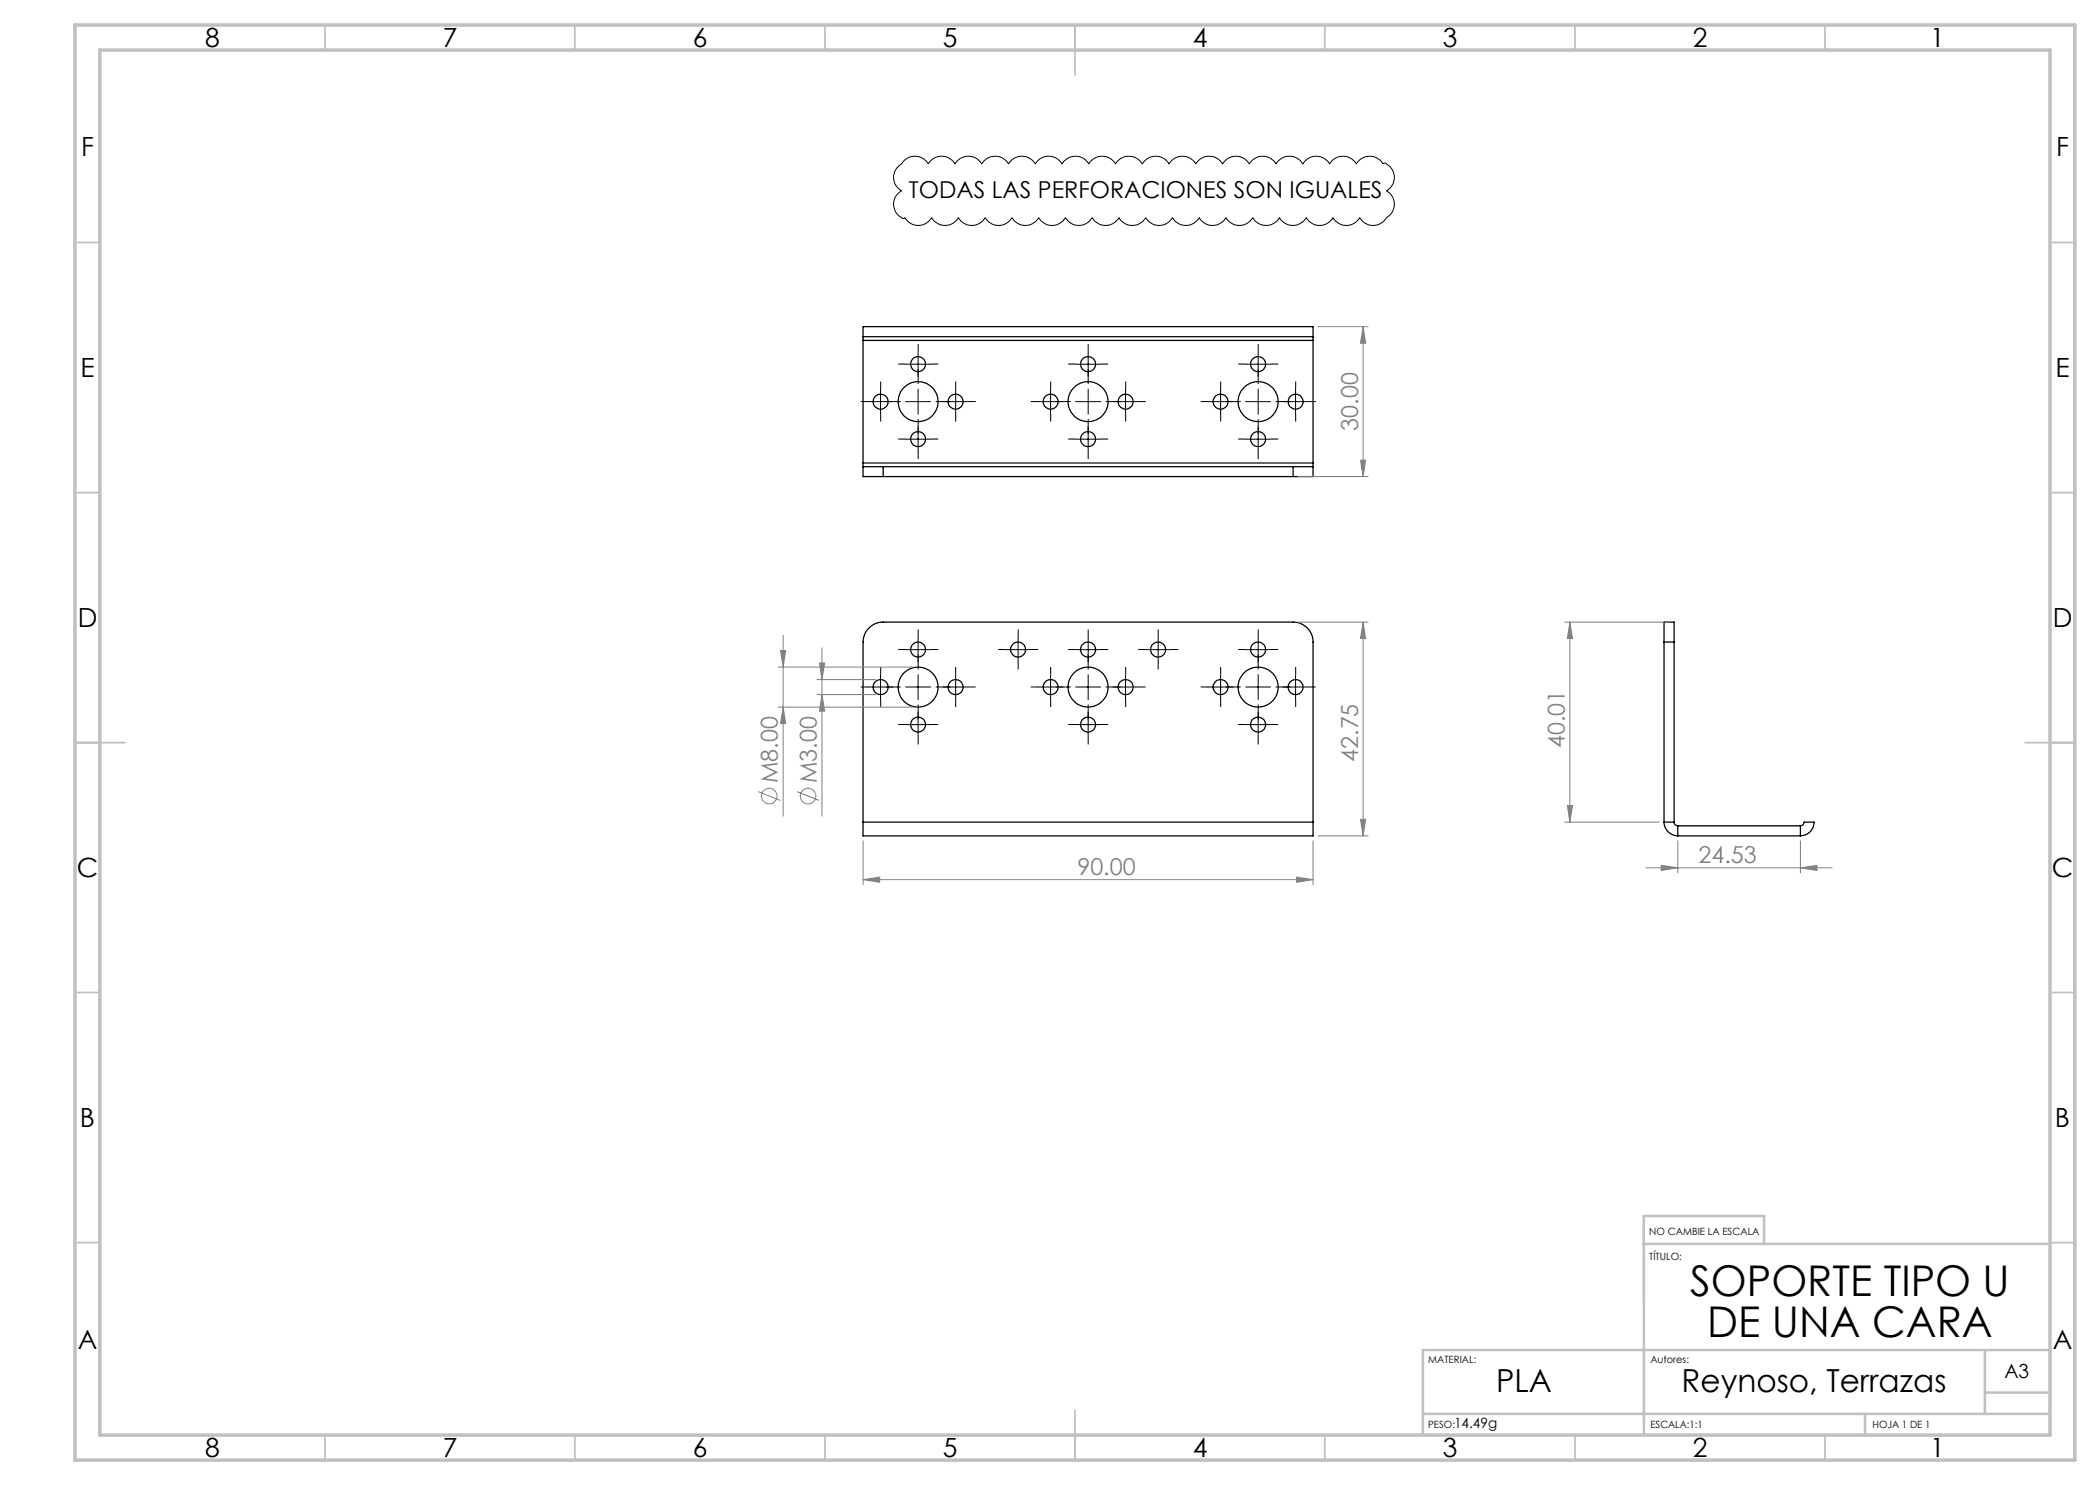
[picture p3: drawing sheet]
<svg xmlns="http://www.w3.org/2000/svg" width="420mm" height="297mm" viewBox="0 0 420 297" stroke-linecap="round" stroke-linejoin="round" font-family="sans-serif">
<g fill="none" stroke="#000" stroke-width=".25">
<path d="M172.6 67.3v.8M172.6 67.3v-2h90v2M172.6 68.1v24.5M172.6 67.3h90M172.6 68.1h90M262.6 67.3v.8M262.6 68.1v24.5M172.6 93.3v2h4M172.6 93.3h4M172.6 92.6v.7M172.6 92.6h90M176.6 93.3v2"/>
<path d="M176.6 95.3h82M176.6 93.3h82M258.6 93.3h4M258.6 93.3v2M262.6 93.3v2h-4M262.6 92.6v.7M332.8 128.4v-4h2v4M332.8 128.4v36M332.8 128.4h2M334.8 128.4v36M172.6 164.4v2.8h90v-2.8M172.6 164.4v-36a4 4 0 0 1 4-4h82a4 4 0 0 1 4 4v36"/>
<path d="M172.6 164.4h90M332.8 164.4a2.74 2.74 0 0 0 2.8 2.8M332.8 164.4h2M334.8 164.4a.72 .72 0 0 0 .8 .8M335.6 167.2h24.5M335.6 165.2v2M335.6 165.2h24.5M360.1 165.2a.72 .72 0 0 0 .7-.8h2a2.81 2.81 0 0 1-2.7 2.8M360.1 165.2v2"/>
<circle cx="183.6" cy="72.8" r="1.5"/>
<circle cx="217.6" cy="72.8" r="1.5"/>
<circle cx="251.6" cy="72.8" r="1.5"/>
<circle cx="176.1" cy="80.3" r="1.49"/>
<circle cx="183.6" cy="87.8" r="1.5"/>
<circle cx="183.6" cy="80.3" r="4"/>
<circle cx="191.1" cy="80.3" r="1.49"/>
<circle cx="210.1" cy="80.3" r="1.49"/>
<circle cx="217.6" cy="80.3" r="4"/>
<circle cx="217.6" cy="87.8" r="1.5"/>
<circle cx="225.1" cy="80.3" r="1.49"/>
<circle cx="244.1" cy="80.3" r="1.49"/>
<circle cx="251.6" cy="80.3" r="4"/>
<circle cx="251.6" cy="87.8" r="1.5"/>
<circle cx="259.1" cy="80.3" r="1.49"/>
<circle cx="176.1" cy="137.4" r="1.5"/>
<circle cx="183.6" cy="129.9" r="1.5"/>
<circle cx="183.6" cy="137.4" r="4"/>
<circle cx="191.1" cy="137.4" r="1.5"/>
<circle cx="203.6" cy="129.9" r="1.49"/>
<circle cx="210.1" cy="137.4" r="1.5"/>
<circle cx="217.6" cy="137.4" r="4"/>
<circle cx="217.6" cy="129.9" r="1.5"/>
<circle cx="225.1" cy="137.4" r="1.5"/>
<circle cx="231.6" cy="129.9" r="1.5"/>
<circle cx="244.1" cy="137.4" r="1.5"/>
<circle cx="251.6" cy="137.4" r="4"/>
<circle cx="251.6" cy="129.9" r="1.5"/>
<circle cx="259.1" cy="137.4" r="1.5"/>
<circle cx="183.6" cy="144.9" r="1.49"/>
<circle cx="217.6" cy="144.9" r="1.49"/>
<circle cx="251.6" cy="144.9" r="1.49"/>
</g>
<g fill="none" stroke="#808080" stroke-width=".2">
<path d="M263.6 65.3h10M272.6 65.3l.5 3.3h-1zM272.6 65.3v30M259.6 95.3h14M272.1 92h1l-.5 3.3zM155.6 133.4h27M156.1 130.1h1l-.5 3.3zM156.6 127.1v36.1M163.4 135.9h11.7M163.4 138.9h11.7M163.9 132.6h1l-.5 3.3zM164.4 138.9l.5 3.3h-1z"/>
<path d="M164.4 129.6v33.6M259.6 124.4h14M272.6 124.4l.5 3.3h-1zM272.6 124.4v42.8M313 124.4h20.8M314 124.4l.5 3.3h-1zM314 124.4v40M151.6 158.3l4.5 1.8M155.6 141.4h27M156.6 141.4l.5 3.3h-1zM159.4 158.3l4.4 1.8M172.6 175.9l3.3-.5v1.1z"/>
<path d="M172.6 168.2v8.7M172.6 175.9h90M259.3 175.4l3.3 .5-3.3 .6zM262.6 168.2v8.7M263.6 167.2h10M272.1 163.9h1l-.5 3.3zM313 164.4h18.8M313.5 161.1h1l-.5 3.3zM329.2 173.6h37.2M332.2 173.1l3.4 .5-3.4 .5zM335.6 168.2v6.4M360.1 173.6l3.3-.5v1z"/>
<path d="M360.1 168.2v6.4"/>
<circle cx="153.8" cy="159.2" r="1.55"/>
<circle cx="161.6" cy="159.2" r="1.56"/>
</g>
<g fill="none" stroke="#000" stroke-width=".2">
<path d="M180.7 32.2a3.1 3.1 0 0 1 5 .6 3.1 3.1 0 0 1 5.3 0 3.1 3.1 0 0 1 5.4 0 3.1 3.1 0 0 1 5.3 0 3.1 3.1 0 0 1 5.3 0 3.1 3.1 0 0 1 5.4 0 3.1 3.1 0 0 1 5.4 0 3.1 3.1 0 0 1 5.3 0 3.1 3.1 0 0 1 5.4 0 3.1 3.1 0 0 1 5.3 0 3.1 3.1 0 0 1 5.3 0 3.1 3.1 0 0 1 5.4 0 3.1 3.1 0 0 1 5.4 0 3.1 3.1 0 0 1 5.3 0 3.1 3.1 0 0 1 5.4 0 3.1 3.1 0 0 1 5.3 0 3.1 3.1 0 0 1 5.4 0 3.1 3.1 0 0 1 5.3 0l.2-.1a.56 .56 0 0 1 .7 .2 3 3 0 0 1-.2 5.3 3.1 3.1 0 0 1 0 5.3 3.1 3.1 0 0 1-5.3 0 3.1 3.1 0 0 1-5.4 0 3.1 3.1 0 0 1-5.4 0 3.1 3.1 0 0 1-5.3 0 3.1 3.1 0 0 1-5.4 0 3.1 3.1 0 0 1-5.3 0 3.1 3.1 0 0 1-5.3 0 3.1 3.1 0 0 1-5.4 0 3.1 3.1 0 0 1-5.4 0 3.1 3.1 0 0 1-5.3 0 3.1 3.1 0 0 1-5.4 0 3.1 3.1 0 0 1-5.3 0 3.1 3.1 0 0 1-5.3 0 3.1 3.1 0 0 1-5.4 0 3.1 3.1 0 0 1-5.4 0 3.1 3.1 0 0 1-5.3 0 3.1 3.1 0 0 1-5.4 0 3.1 3.1 0 0 1-5.3 0l-.1 .1a1.04 1.04 0 0 1-1.2-.5 3 3 0 0 1 .6-4.9 3.1 3.1 0 0 1 0-5.4zM176.1 77.8v5M181.1 72.8h5M183.6 70.3v5M183.6 77.8v5M191.1 77.8v5M210.1 77.8v5M215.1 72.8h5M217.6 70.3v5M217.6 77.8v5M225.1 77.8v5M244.1 77.8v5"/>
<path d="M249.1 72.8h5M251.6 70.3v5M251.6 77.8v5M259.1 77.8v5M173.6 80.3h5M181.1 80.3h5M181.1 87.8h5M183.6 85.3v5M188.6 80.3h5M207.6 80.3h5M215.1 80.3h5M215.1 87.8h5"/>
<path d="M217.6 85.3v5M222.6 80.3h5M241.6 80.3h5M249.1 80.3h5M249.1 87.8h5M251.6 85.3v5M256.6 80.3h5M173.6 137.4h5M176.1 134.9v5M181.1 137.4h5M181.1 129.9h5M183.6 127.4v5"/>
<path d="M183.6 134.9v5M188.6 137.4h5M191.1 134.9v5M201.1 129.9h5M203.6 127.4v5M207.6 137.4h5M210.1 134.9v5M215.1 137.4h5M215.1 129.9h5M217.6 127.4v5M217.6 134.9v5M222.6 137.4h5"/>
<path d="M225.1 134.9v5M229.1 129.9h5M231.6 127.4v5M241.6 137.4h5M244.1 134.9v5M249.1 137.4h5M249.1 129.9h5M251.6 127.4v5M251.6 134.9v5M256.6 137.4h5M259.1 134.9v5M181.1 144.9h5"/>
<path d="M183.6 142.4v5M215.1 144.9h5M217.6 142.4v5M249.1 144.9h5M251.6 142.4v5"/>
</g>
<g fill="none" stroke="#000" stroke-width=".2" stroke-dasharray="15.2 1.3 1.3 1.3" stroke-linecap="butt">
<path d="M176.1 77.8v-1.5M181.1 72.8h-1.5M183.6 75.3v-1.5M183.6 70.3v-1.5M183.6 75.3v1.5M186.1 72.8h1.5M191.1 77.8v-1.5M210.1 77.8v-1.5M215.1 72.8h-1.5M217.6 75.3v-1.5M217.6 70.3v-1.5M217.6 75.3v1.5"/>
<path d="M220.1 72.8h1.5M225.1 77.8v-1.5M244.1 77.8v-1.5M249.1 72.8h-1.5M251.6 75.3v-1.5M251.6 70.3v-1.5M251.6 75.3v1.5M254.1 72.8h1.5M259.1 77.8v-1.5M173.6 80.3h-1.5M176.1 82.8v1.5M178.6 80.3h-1.5"/>
<path d="M178.6 80.3h1.5M181.1 87.8h-1.5M183.6 85.3v1.5M183.6 85.3v-1.5M183.6 90.3v1.5M186.1 87.8h1.5M188.6 80.3h1.5M188.6 80.3h-1.5M191.1 82.8v1.5M193.6 80.3h1.5M207.6 80.3h-1.5M210.1 82.8v1.5"/>
<path d="M212.6 80.3h-1.5M212.6 80.3h1.5M215.1 87.8h-1.5M217.6 85.3v1.5M217.6 85.3v-1.5M217.6 90.3v1.5M220.1 87.8h1.5M222.6 80.3h1.5M222.6 80.3h-1.5M225.1 82.8v1.5M227.6 80.3h1.5M241.6 80.3h-1.5"/>
<path d="M244.1 82.8v1.5M246.6 80.3h-1.5M246.6 80.3h1.5M249.1 87.8h-1.5M251.6 85.3v1.5M251.6 85.3v-1.5M251.6 90.3v1.5M254.1 87.8h1.5M256.6 80.3h1.5M256.6 80.3h-1.5M259.1 82.8v1.5M261.6 80.3h1.5"/>
<path d="M173.6 137.4h-1.5M176.1 134.9v-1.5M176.1 139.9v1.5M178.6 137.4h-1.5M178.6 137.4h1.5M181.1 129.9h-1.5M183.6 132.4v-1.5M183.6 127.4v-1.5M183.6 132.4v1.5M186.1 129.9h1.5M188.6 137.4h1.5M188.6 137.4h-1.5"/>
<path d="M191.1 134.9v-1.5M191.1 139.9v1.5M193.6 137.4h1.5M201.1 129.9h-1.5M203.6 127.4v-1.5M203.6 132.4v1.5M206.1 129.9h1.5M207.6 137.4h-1.5M210.1 134.9v-1.5M210.1 139.9v1.5M212.6 137.4h-1.5M212.6 137.4h1.5"/>
<path d="M215.1 129.9h-1.5M217.6 132.4v-1.5M217.6 127.4v-1.5M217.6 132.4v1.5M220.1 129.9h1.5M222.6 137.4h1.5M222.6 137.4h-1.5M225.1 134.9v-1.5M225.1 139.9v1.5M227.6 137.4h1.5M229.1 129.9h-1.5M231.6 127.4v-1.5"/>
<path d="M231.6 132.4v1.5M234.1 129.9h1.5M241.6 137.4h-1.5M244.1 134.9v-1.5M244.1 139.9v1.5M246.6 137.4h-1.5M246.6 137.4h1.5M249.1 129.9h-1.5M251.6 132.4v-1.5M251.6 127.4v-1.5M251.6 132.4v1.5M254.1 129.9h1.5"/>
<path d="M256.6 137.4h1.5M256.6 137.4h-1.5M259.1 134.9v-1.5M259.1 139.9v1.5M261.6 137.4h1.5M181.1 144.9h-1.5M183.6 142.4v1.5M183.6 142.4v-1.5M183.6 147.4v1.5M186.1 144.9h1.5M215.1 144.9h-1.5M217.6 142.4v1.5"/>
<path d="M217.6 142.4v-1.5M217.6 147.4v1.5M220.1 144.9h1.5M249.1 144.9h-1.5M251.6 142.4v1.5M251.6 142.4v-1.5M251.6 147.4v1.5M254.1 144.9h1.5"/>
</g>
<g fill="none" stroke="#c0c0c0" stroke-width=".35">
<path d="M65 5v5M115 5v5M165 5v5M215 5v10M265 5v5M315 5v5M365 5v5M15 48.5h5M410 48.5h5M15 98.5h5M410 98.5h5M15 148.5h10"/>
<path d="M405 148.5h10M15 198.5h5M410 198.5h5M15 248.5h5M410 248.5h5M65 287v5M115 287v5M165 287v5M215 282v10M265 287v5M315 287v5M365 287v5"/>
</g>
<path d="M328.8 248.8h81.2M328.8 248.8v-5.6h24v5.6M328.8 248.8v38.2M397 270v12.8M397 278.5h13M410 270h-125.4v17M284.6 282.8h125.4M373 282.8v4.2" fill="none" stroke="#c0c0c0" stroke-width=".5"/>
<path d="M15 5h400v287h-400zM20 10h390v277h-390z" fill="none" stroke="#c0c0c0" stroke-width=".7"/>
<g fill="#808080">
<path d="M332.2 173.1l3.4 .5-3.4 .5zM360.1 173.6l3.3-.5v1z"/>
<path d="M172.6 175.9l3.3-.5v1.1zM259.3 175.4l3.3 .5-3.3 .6z"/>
<path d="M314 124.4l.5 3.3h-1zM313.5 161.1h1l-.5 3.3z"/>
<path d="M272.6 65.3l.5 3.3h-1zM272.1 92h1l-.5 3.3z"/>
<path d="M156.1 130.1h1l-.5 3.3zM156.6 141.4l.5 3.3h-1zM163.9 132.6h1l-.5 3.3zM164.4 138.9l.5 3.3h-1zM272.6 124.4l.5 3.3h-1zM272.1 163.9h1l-.5 3.3z"/>
</g>
<g font-size="8.5">
<text x="338" y="259.3">SOPORTE TIPO U</text>
<text x="341.5" y="267.4">DE UNA CARA</text>
</g>
<g font-size="6.3">
<text x="299.2" y="278.4">PLA</text>
<text x="336.3" y="278.4">Reynoso, Terrazas</text>
</g>
<g font-size="5.3">
<text x="41" y="9.5">8</text>
<text x="88.5" y="9.5">7</text>
<text x="138.5" y="9.5">6</text>
<text x="188.5" y="9.5">5</text>
<text x="238.5" y="9.5">4</text>
<text x="288.5" y="9.5">3</text>
<text x="338.5" y="9.5">2</text>
<text x="386" y="9.5">1</text>
<text x="16.2" y="31.3">F</text>
<text x="411.2" y="31.3">F</text>
<text x="16.1" y="75.5">E</text>
<text x="411.1" y="75.5">E</text>
<text x="15.5" y="125.5">D</text>
<text x="410.5" y="125.5">D</text>
<text x="15.4" y="175.5">C</text>
<text x="410.4" y="175.5">C</text>
<text x="16" y="225.5">B</text>
<text x="411" y="225.5">B</text>
<text x="15.5" y="269.8">A</text>
<text x="410.5" y="269.8">A</text>
<text x="41" y="291.5">8</text>
<text x="88.5" y="291.5">7</text>
<text x="138.5" y="291.5">6</text>
<text x="188.5" y="291.5">5</text>
<text x="238.5" y="291.5">4</text>
<text x="288.5" y="291.5">3</text>
<text x="338.5" y="291.5">2</text>
<text x="386" y="291.5">1</text>
</g>
<text font-size="4.7" x="181.8" y="39.6">TODAS LAS PERFORACIONES SON IGUALES</text>
<g font-size="4.7" fill="#808080">
<text x="271.6" y="86.1" transform="rotate(-90 271.6 86.1)">30.00</text>
<text x="313" y="149.7" transform="rotate(-90 313 149.7)">40.01</text>
<text x="271.6" y="152.4" transform="rotate(-90 271.6 152.4)">42.75</text>
<text x="155.6" y="156.6" transform="rotate(-90 155.6 156.6)">M8.00</text>
<text x="163.3" y="156.6" transform="rotate(-90 163.3 156.6)">M3.00</text>
<text x="339.7" y="172.5">24.53</text>
<text x="215.5" y="174.9">90.00</text>
</g>
<text font-size="3.9" x="400.9" y="275.5">A3</text>
<text font-size="2.8" x="290.8" y="285.6">14.49g</text>
<g font-size="2">
<text x="329.9" y="247">NO CAMBIE LA ESCALA</text>
<text x="329.9" y="251.9">TÍTULO:</text>
<text x="285.6" y="272.5">MATERIAL:</text>
<text x="330.1" y="272.5">Autores:</text>
<text x="285.6" y="285.5">PESO:</text>
<text x="330.1" y="285.6">ESCALA:1:1</text>
<text x="374.5" y="285.6">HOJA 1 DE 1</text>
</g>
</svg>
